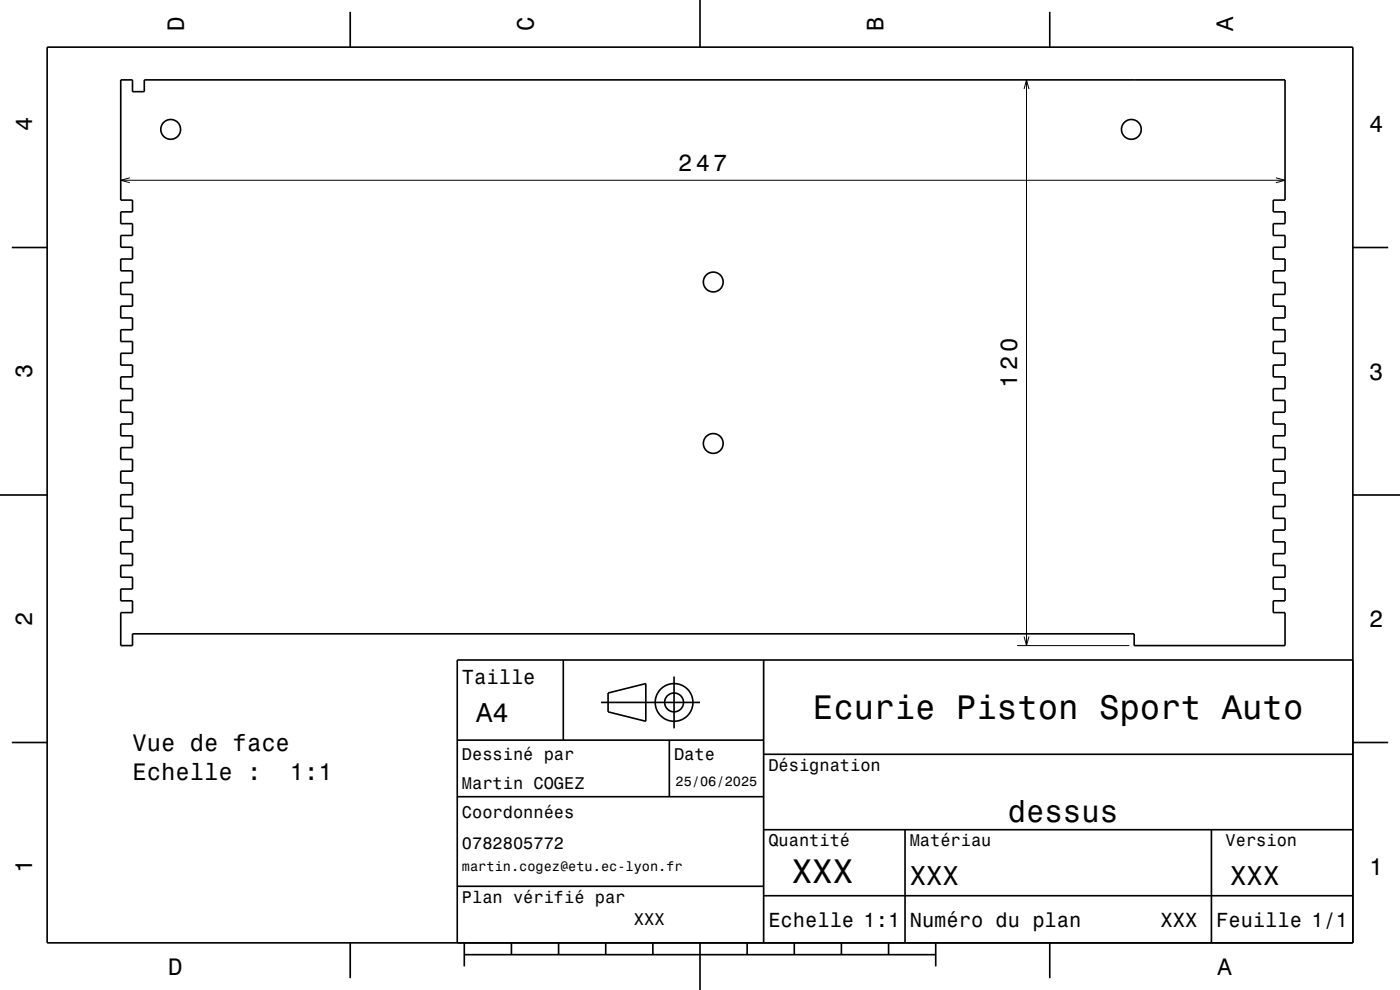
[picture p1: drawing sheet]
<svg xmlns="http://www.w3.org/2000/svg" width="297mm" height="210mm" viewBox="0 0 297 210" stroke-linecap="round" stroke-linejoin="round" font-family="sans-serif">
<path d="M217.3 18.9l.5-2 .5 2M217.8 16.9v120M25.6 38.2h247M27.5 37.7l-1.9 .5 1.9 .6M270.7 37.7l1.9 .5-1.9 .6M215.8 136.9h23.8M217.3 135l.5 1.9 .5-1.9" fill="none" stroke="#000" stroke-width=".21"/>
<g fill="none" stroke="#000" stroke-width=".35">
<path d="M10 10h277v190h-277zM25.6 16.9h2.5v2.5h2.5v-2.5h242v25.5h-2.5v2.5h2.5v2.5h-2.5v2.5h2.5v2.5h-2.5v2.5h2.5v2.5h-2.5v2.5h2.5v2.5h-2.5v2.5h2.5v2.5h-2.5v2.5h2.5v2.5h-2.5v2.5h2.5v2.5h-2.5v2.5h2.5v2.5h-2.5v2.5h2.5v2.5h-2.5v2.5h2.5v2.5h-2.5v2.5h2.5v2.5h-2.5v2.5h2.5v2.5h-2.5v2.5h2.5v2.5h-2.5v2.5h2.5v2.5h-2.5v2.5h2.5v2.5h-2.5v2.5h2.5v2.5h-2.5v2.5h2.5v2.5h-2.5v2.5h2.5v7h-32v-2.5h-212.5v2.5h-2.5v-7h2.5v-2.5h-2.5v-2.5h2.5v-2.5h-2.5v-2.5h2.5v-2.5h-2.5v-2.5h2.5v-2.5h-2.5v-2.5h2.5v-2.5h-2.5v-2.5h2.5v-2.5h-2.5v-2.5h2.5v-2.5h-2.5v-2.5h2.5v-2.5h-2.5v-2.5h2.5v-2.5h-2.5v-2.5h2.5v-2.5h-2.5v-2.5h2.5v-2.5h-2.5v-2.5h2.5v-2.5h-2.5v-2.5h2.5v-2.5h-2.5v-2.5h2.5v-2.5h-2.5v-2.5h2.5v-2.5h-2.5v-2.5h2.5v-2.5h-2.5v-2.5h2.5v-2.5h-2.5v-2.5h2.5v-2.5h-2.5zM74.3 2.5v7.5M148.5 0v10M222.7 2.5v7.5M2.5 52.5h7.5M287 52.5h7.5M0 105h10M287 105h10M119.5 140v17M162 140v60M287 140h-190v60"/>
<path d="M2.5 157.5h7.5M97 157h65M127.5 149h21M129 147l8-2v8l-8-2zM142 157v12M143 143.5v11M287 157.5h7.5M97 169h65M162 176h125M162 160h125M192 176v24M257 176v24"/>
<path d="M97 188h65M162 190h125M74.3 200v7.5M98.5 202.5h100M98.5 200v5M108.5 200v2.5M118.5 200v2.5M128.5 200v2.5M138.5 200v2.5M148.5 200v10M158.5 200v2.5M168.5 200v2.5"/>
<path d="M178.5 200v2.5M188.5 200v2.5M198.5 200v5M222.7 200v7.5"/>
<circle cx="36.2" cy="27.4" r="2.1"/>
<circle cx="240" cy="27.4" r="2.1"/>
<circle cx="151.3" cy="59.8" r="2.1"/>
<circle cx="151.3" cy="94.1" r="2.1"/>
<circle cx="143" cy="149" r="2"/>
<circle cx="143" cy="149" r="4"/>
</g>
<g font-size="7.2">
<text x="172.5" y="152.6">Ecurie Piston Sport Auto</text>
<text x="168" y="187.3">XXX</text>
</g>
<text font-size="6.5" x="213.8" y="174.5">dessus</text>
<g font-size="5.8">
<text x="101" y="153.1">A4</text>
<text x="193" y="187.6">XXX</text>
<text x="261" y="187.6">XXX</text>
</g>
<g font-size="5">
<text x="39" y="6.5" transform="rotate(-90 39 6.5)">D</text>
<text x="113.2" y="6.5" transform="rotate(-90 113.2 6.5)">C</text>
<text x="187.4" y="6.5" transform="rotate(-90 187.4 6.5)">B</text>
<text x="261.6" y="6.5" transform="rotate(-90 261.6 6.5)">A</text>
<text x="6.8" y="27.8" transform="rotate(-90 6.8 27.8)">4</text>
<text x="290.5" y="28.1">4</text>
<text x="143.9" y="36.2">247</text>
<text x="6.8" y="80.3" transform="rotate(-90 6.8 80.3)">3</text>
<text x="215.8" y="82.2" transform="rotate(-90 215.8 82.2)">120</text>
<text x="290.5" y="80.6">3</text>
<text x="6.8" y="132.8" transform="rotate(-90 6.8 132.8)">2</text>
<text x="290.5" y="133.1">2</text>
<text x="28.1" y="159.3">Vue de face</text>
<text x="28.1" y="165.4">Echelle :</text>
<text x="61.5" y="165.4">1:1</text>
<text x="6.8" y="185.3" transform="rotate(-90 6.8 185.3)">1</text>
<text x="290.5" y="185.6">1</text>
<text x="35.7" y="206.8">D</text>
<text x="258.3" y="206.8">A</text>
</g>
<g font-size="4.3">
<text x="98" y="145.2">Taille</text>
<text x="163" y="196.6">Echelle 1:1</text>
<text x="193" y="196.6">Numéro du plan</text>
<text x="246.2" y="196.6">XXX</text>
<text x="258" y="196.6">Feuille 1/1</text>
</g>
<g font-size="3.6">
<text x="98" y="161.3">Dessiné par</text>
<text x="143" y="161.3">Date</text>
<text x="98" y="167.5">Martin COGEZ</text>
<text x="163" y="163.5">Désignation</text>
<text x="98" y="173.5">Coordonnées</text>
<text x="163" y="179.5">Quantité</text>
<text x="193" y="179.5">Matériau</text>
<text x="260" y="179.5">Version</text>
<text x="98" y="180.2">0782805772</text>
<text x="98" y="191.5">Plan vérifié par</text>
<text x="134.5" y="196.3">XXX</text>
</g>
<g font-size="2.9">
<text x="143.3" y="166.8">25/06/2025</text>
<text x="98" y="184.8">martin.cogez@etu.ec-lyon.fr</text>
</g>
</svg>
